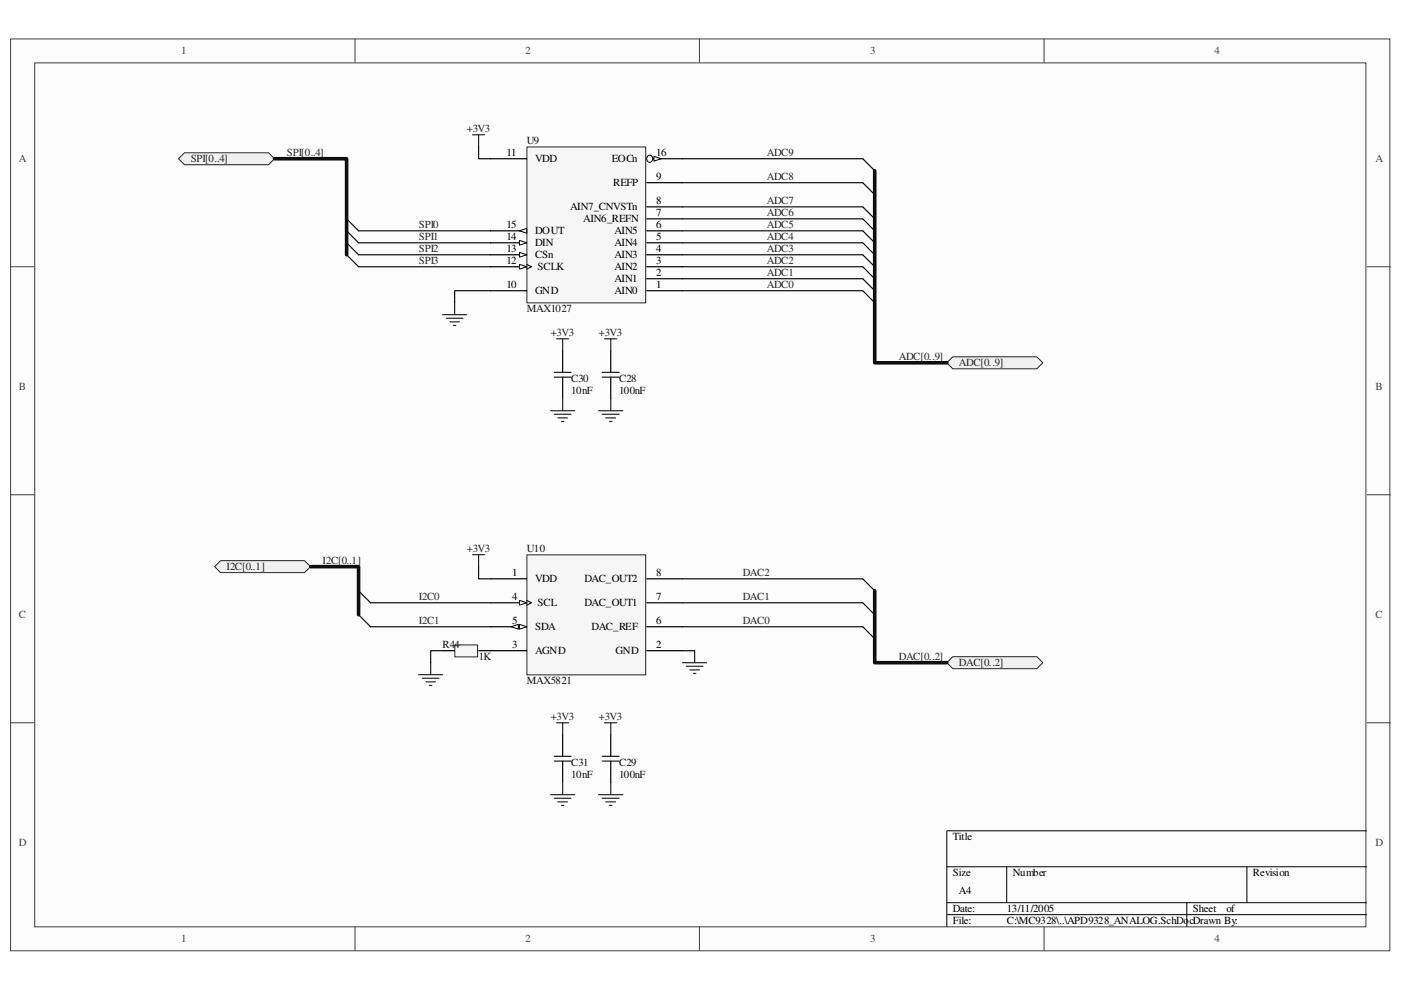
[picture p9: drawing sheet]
<svg xmlns="http://www.w3.org/2000/svg" width="297mm" height="210mm" viewBox="0 0 297 210" stroke-linecap="round" stroke-linejoin="round" font-family="sans-serif">
<path d="M2.3 8.3h292.4v193.3h-292.4z" fill="#fcfcfc"/>
<path d="M2.2 8.3h292.5v193.3h-292.5z" fill="none" stroke="#3f3f3f" stroke-width=".21"/>
<path d="M7.4 13.4h282.2v183.1h-282.2z" fill="#fcfcfc"/>
<g fill="none" stroke="#3f3f3f" stroke-width=".21">
<path d="M7.4 13.3h282.2v183.2h-282.2zM75.3 8.2v5.1M148.3 8.2v5.1M221.4 8.2v5.1M2.2 56.6h5.1M289.8 56.6h5.1M2.2 104.9h5.1M289.8 104.9h5.1M2.2 153.2h5.1M289.8 153.2h5.1M75.3 196.5v5.1M148.3 196.5v5.1"/>
<path d="M221.4 196.5v5.1"/>
</g>
<path d="M289.8 176.1h-89.1v20.4M200.7 183.8h89.1M200.7 191.4h89.1M200.7 193.9h89.1M213.4 183.8v7.6M251.6 191.4v5.1M264.4 183.8v7.6" fill="none" stroke="#000" stroke-width=".21"/>
<path d="M111.8 117.7h25.1v25.4h-25.1z" fill="#f6f6f6"/>
<path d="M111.7 117.6h25.2v25.5h-25.2z" fill="none" stroke="#252525" stroke-width=".21"/>
<path d="M104 122.7h7.7M104 127.8h7.7" fill="none" stroke="#000" stroke-width=".25"/>
<path d="M111.7 127.3l1 .5-1 .5" fill="none" stroke="#000" stroke-width=".21"/>
<path d="M110.1 127.3l1.6 .5-1.6 .5z" fill="#fcfcfc"/>
<path d="M110.1 127.3l1.6 .5-1.6 .5z" fill="none" stroke="#000" stroke-width=".21"/>
<path d="M104 132.9h7.7" fill="none" stroke="#000" stroke-width=".25"/>
<path d="M110.1 132.4l1.6 .5-1.6 .5z" fill="#fcfcfc"/>
<path d="M110.1 132.4l1.6 .5-1.6 .5z" fill="none" stroke="#000" stroke-width=".21"/>
<path d="M108.4 132.9l1.5-.5v1z" fill="#fcfcfc"/>
<path d="M108.4 132.9l1.5-.5v1z" fill="none" stroke="#000" stroke-width=".21"/>
<path d="M119.3 74.4v4.6M119.3 80v4.5M93.8 138h2.6M101.5 138h10.2M137.1 138h7.6M137.1 122.7h7.6M137.1 127.8h7.6M137.1 132.9h7.6" fill="none" stroke="#000" stroke-width=".25"/>
<path d="M100.2 28.6h2.5M101.5 28.6v2.5M118 71.8h2.6M119.3 71.8v2.6M100.2 117.6h2.5M101.5 117.6v2.5" fill="none" stroke="#252525" stroke-width=".25"/>
<path d="M117.5 80h3.6M117.5 79h3.6" fill="none" stroke="#1b1b1b" stroke-width=".25"/>
<path d="M96.5 136.8h4.8v2.5h-4.8z" fill="#f6f6f6"/>
<path d="M96.4 136.7h4.9v2.6h-4.9z" fill="none" stroke="#252525" stroke-width=".21"/>
<g fill="none" stroke="#252525" stroke-width=".25">
<path d="M93.8 66.7h5.1M94.6 67.5h3.6M95.4 68.2h2M96.1 69h.5M96.4 64.2v2.5M128.2 71.8h2.6M129.5 71.8v2.6M116.8 87.1h5M117.5 87.8h3.6M118.3 88.6h2M119 89.4h.5M119.3 84.5v2.6"/>
<path d="M126.9 87.1h5.1M127.7 87.8h3.6M128.4 88.6h2.1M129.2 89.4h.5M129.5 84.5v2.6M147.3 138v2.5M88.8 143h5M89.5 143.8h3.6M90.3 144.6h2M91.1 145.3h.5M91.3 140.5v2.5M118 153.2h2.6"/>
<path d="M119.3 153.2v2.6M128.2 153.2h2.6M129.5 153.2v2.6M144.7 140.5h5.1M145.5 141.3h3.6M146.3 142h2M147 142.8h.5M116.8 168.5h5M117.5 169.2h3.6M118.3 170h2M119 170.8h.5M119.3 165.9v2.6"/>
<path d="M126.9 168.5h5.1M127.7 169.2h3.6M128.4 170h2.1M129.2 170.8h.5M129.5 165.9v2.6"/>
</g>
<path d="M129.5 74.4v4.6M129.5 80v4.5M119.3 155.8v4.6M129.5 155.8v4.6M119.3 161.4v4.5M129.5 161.4v4.5" fill="none" stroke="#000" stroke-width=".25"/>
<path d="M127.7 80h3.6M127.7 79h3.6M117.5 161.4h3.6M117.5 160.4h3.6M127.7 161.4h3.6M127.7 160.4h3.6" fill="none" stroke="#1b1b1b" stroke-width=".25"/>
<path d="M101.5 31.1v2.6h2.5M104 61.6h-7.6v2.6M93.8 138h-2.5v2.5M101.5 120.1v2.6h2.5M144.7 138h2.6" fill="none" stroke="#0e0e0e" stroke-width=".25"/>
<path d="M37.8 33.7l1.3-1.3h17.8l1.3 1.3-1.3 1.2h-17.8z" fill-rule="evenodd" fill="#f0f0f0"/>
<path d="M37.8 33.7l1.3-1.3h17.8l1.3 1.3-1.3 1.2h-17.8z" fill="none" stroke="#252525" stroke-width=".21"/>
<path d="M45.5 120.1l1.3-1.2h17.8l1.3 1.2-1.3 1.3h-17.8z" fill-rule="evenodd" fill="#f0f0f0"/>
<path d="M45.5 120.1l1.3-1.2h17.8l1.3 1.2-1.3 1.3h-17.8z" fill="none" stroke="#252525" stroke-width=".21"/>
<path d="M58.2 33.7h15.3v20.3M65.9 120.1h10.1v10.2" fill="none" stroke="#0e0e0e" stroke-width=".76"/>
<path d="M73.5 46.4l2.5 2.5h28M73.5 48.9l2.5 2.6h28M73.5 51.5l2.5 2.5h28M73.5 54l2.5 2.6h28M76 125.3l2.6 2.5h25.4M76 130.3l2.6 2.6h25.4" fill="none" stroke="#0e0e0e" stroke-width=".25"/>
<path d="M200.7 76.9l1.3-1.3h17.8l1.3 1.3-1.3 1.3h-17.8z" fill-rule="evenodd" fill="#f0f0f0"/>
<path d="M200.7 76.9l1.3-1.3h17.8l1.3 1.3-1.3 1.3h-17.8z" fill="none" stroke="#252525" stroke-width=".21"/>
<path d="M200.7 140.5l1.3-1.3h17.8l1.3 1.3-1.3 1.3h-17.8z" fill-rule="evenodd" fill="#f0f0f0"/>
<path d="M200.7 140.5l1.3-1.3h17.8l1.3 1.3-1.3 1.3h-17.8z" fill="none" stroke="#252525" stroke-width=".21"/>
<path d="M185.5 36.2v40.7h15.2M185.5 125.3v15.2h15.2" fill="none" stroke="#0e0e0e" stroke-width=".76"/>
<g fill="none" stroke="#0e0e0e" stroke-width=".25">
<path d="M144.7 33.7h38.2l2.6 2.5M144.7 38.7h38.2l2.6 2.6M144.7 46.4h38.2l2.6 2.5M144.7 51.5h38.2l2.6 2.5M144.7 43.9h38.2l2.6 2.5M144.7 48.9h38.2l2.6 2.6M144.7 54h38.2l2.6 2.6M144.7 59.1h38.2l2.6 2.5M144.7 56.6h38.2l2.6 2.5M144.7 61.6h38.2l2.6 2.6M144.7 122.7h38.2l2.6 2.6M144.7 127.8h38.2l2.6 2.5"/>
<path d="M144.7 132.9h38.2l2.6 2.5"/>
</g>
<path d="M111.8 31.2h25.1v33h-25.1z" fill="#f6f6f6"/>
<path d="M111.7 31.2h25.2v33h-25.2z" fill="none" stroke="#252525" stroke-width=".21"/>
<path d="M104 33.7h7.7M137.1 33.7h7.6" fill="none" stroke="#000" stroke-width=".25"/>
<path d="M137.3 33.1a.67 .67 0 0 1 .9 .1 .67 .67 0 0 1 0 .9 .67 .67 0 0 1-.9 .1 .86 .86 0 0 1 0-1.1z" fill-rule="evenodd" fill="#fcfcfc"/>
<path d="M137.3 33.1a.67 .67 0 0 1 .9 .1 .67 .67 0 0 1 0 .9 .67 .67 0 0 1-.9 .1 .86 .86 0 0 1 0-1.1z" fill="none" stroke="#000" stroke-width=".21"/>
<path d="M138.6 33.1l1.6 .6-1.6 .5z" fill="#fcfcfc"/>
<path d="M138.6 33.1l1.6 .6-1.6 .5z" fill="none" stroke="#000" stroke-width=".21"/>
<path d="M104 48.9h7.7" fill="none" stroke="#000" stroke-width=".25"/>
<path d="M110.1 48.9l1.6-.5v1z" fill="#fcfcfc"/>
<path d="M110.1 48.9l1.6-.5v1z" fill="none" stroke="#000" stroke-width=".21"/>
<path d="M104 51.5h7.7" fill="none" stroke="#000" stroke-width=".25"/>
<path d="M110.1 51l1.6 .5-1.6 .5z" fill="#fcfcfc"/>
<path d="M110.1 51l1.6 .5-1.6 .5z" fill="none" stroke="#000" stroke-width=".21"/>
<path d="M104 54h7.7" fill="none" stroke="#000" stroke-width=".25"/>
<path d="M110.1 53.5l1.6 .5-1.6 .5z" fill="#fcfcfc"/>
<path d="M110.1 53.5l1.6 .5-1.6 .5zM111.7 56l1 .6-1 .5" fill="none" stroke="#000" stroke-width=".21"/>
<path d="M104 56.6h7.7" fill="none" stroke="#000" stroke-width=".25"/>
<path d="M110.1 56l1.6 .6-1.6 .5z" fill="#fcfcfc"/>
<path d="M110.1 56l1.6 .6-1.6 .5z" fill="none" stroke="#000" stroke-width=".21"/>
<path d="M137.1 38.7h7.6M137.1 59.1h7.6M137.1 54h7.6M137.1 51.5h7.6M137.1 48.9h7.6M137.1 46.4h7.6M137.1 43.9h7.6M137.1 56.6h7.6M104 61.6h7.7M137.1 61.6h7.6" fill="none" stroke="#000" stroke-width=".25"/>
<g font-size="2.3" fill="#3f3f3f">
<text x="38.4" y="11.5">1</text>
<text x="111.4" y="11.5">2</text>
<text x="184.5" y="11.5">3</text>
<text x="257.5" y="11.5">4</text>
<text x="4" y="34.4">A</text>
<text x="291.6" y="34.4">A</text>
<text x="4" y="82.7">B</text>
<text x="291.6" y="82.7">B</text>
<text x="4" y="131.1">C</text>
<text x="291.6" y="131.1">C</text>
<text x="4" y="179.4">D</text>
<text x="291.6" y="179.4">D</text>
<text x="38.4" y="199.8">1</text>
<text x="111.4" y="199.8">2</text>
<text x="184.5" y="199.8">3</text>
<text x="257.5" y="199.8">4</text>
</g>
<g font-size="2.3" fill="#252525">
<text x="99" y="28">+3V3</text>
<text x="40.4" y="34.4">SPI[0..4]</text>
<text x="60.8" y="33.1">SPI[0..4]</text>
<text x="162.6" y="33.1">ADC9</text>
<text x="162.6" y="38.2">ADC8</text>
<text x="162.6" y="45.8">ADC6</text>
<text x="162.6" y="43.3">ADC7</text>
<text x="88.8" y="48.4">SPI0</text>
<text x="88.8" y="50.9">SPI1</text>
<text x="88.8" y="53.5">SPI2</text>
<text x="162.6" y="53.5">ADC3</text>
<text x="162.6" y="50.9">ADC4</text>
<text x="162.6" y="48.4">ADC5</text>
<text x="88.8" y="56">SPI3</text>
<text x="162.6" y="58.6">ADC1</text>
<text x="162.6" y="56">ADC2</text>
<text x="162.6" y="61.1">ADC0</text>
<text x="116.8" y="71.3">+3V3</text>
<text x="127" y="71.3">+3V3</text>
<text x="190.6" y="76.4">ADC[0..9]</text>
<text x="203.3" y="77.6">ADC[0..9]</text>
<text x="68.4" y="119.6">I2C[0..1]</text>
<text x="99" y="117.1">+3V3</text>
<text x="48" y="120.9">I2C[0..1]</text>
<text x="157.5" y="122.2">DAC2</text>
<text x="88.8" y="127.3">I2C0</text>
<text x="157.5" y="127.3">DAC1</text>
<text x="88.8" y="132.3">I2C1</text>
<text x="157.5" y="132.3">DAC0</text>
<text x="190.6" y="140">DAC[0..2]</text>
<text x="203.3" y="141.3">DAC[0..2]</text>
<text x="116.8" y="152.7">+3V3</text>
<text x="127" y="152.7">+3V3</text>
</g>
<g font-size="2.3">
<text x="107.4" y="33.1">11</text>
<text x="113.5" y="34.4">VDD</text>
<text x="129.7" y="34.4">EOCn</text>
<text x="139.1" y="33.1">16</text>
<text x="130" y="39.5">REFP</text>
<text x="139.1" y="38.2">9</text>
<text x="120.9" y="44.6">AIN7_CNVSTn</text>
<text x="123.7" y="47.1">AIN6_REFN</text>
<text x="139.1" y="45.8">7</text>
<text x="139.1" y="43.3">8</text>
<text x="107.4" y="53.5">13</text>
<text x="107.4" y="48.4">15</text>
<text x="107.4" y="50.9">14</text>
<text x="113.5" y="49.7">DOUT</text>
<text x="113.5" y="52.2">DIN</text>
<text x="130.3" y="52.2">AIN4</text>
<text x="130.3" y="49.7">AIN5</text>
<text x="139.1" y="53.5">4</text>
<text x="139.1" y="50.9">5</text>
<text x="139.1" y="48.4">6</text>
<text x="107.4" y="56">12</text>
<text x="113.5" y="54.7">CSn</text>
<text x="114" y="57.3">SCLK</text>
<text x="130.3" y="59.9">AIN1</text>
<text x="130.3" y="54.7">AIN3</text>
<text x="130.3" y="57.3">AIN2</text>
<text x="139.1" y="58.6">2</text>
<text x="139.1" y="56">3</text>
<text x="107.4" y="61.1">10</text>
<text x="113.5" y="62.4">GND</text>
<text x="130.3" y="62.4">AIN0</text>
<text x="139.1" y="61.1">1</text>
<text x="108.6" y="122.2">1</text>
<text x="113.5" y="123.4">VDD</text>
<text x="123.9" y="123.4">DAC_OUT2</text>
<text x="139.1" y="122.2">8</text>
<text x="108.6" y="127.3">4</text>
<text x="114" y="128.5">SCL</text>
<text x="123.9" y="128.5">DAC_OUT1</text>
<text x="139.1" y="127.3">7</text>
<text x="108.6" y="132.3">5</text>
<text x="108.6" y="137.5">3</text>
<text x="113.5" y="133.6">SDA</text>
<text x="125.4" y="133.6">DAC_REF</text>
<text x="139.1" y="137.5">2</text>
<text x="139.1" y="132.3">6</text>
<text x="113.5" y="138.7">AGND</text>
<text x="130.5" y="138.7">GND</text>
<text x="202" y="178.1">Title</text>
<text x="202" y="185.8">Size</text>
<text x="214.8" y="185.8">Number</text>
<text x="265.6" y="185.8">Revision</text>
<text x="203.3" y="189.6">A4</text>
<text x="202" y="196">File:</text>
<text x="202" y="193.4">Date:</text>
<text x="213.5" y="196">C:\MC9328\..\APD9328_ANALOG.SchDo</text>
<text x="213.5" y="193.4">13/11/2005</text>
<text x="252.2" y="196">cDrawn By:</text>
<text x="252.9" y="193.4">Sheet</text>
<text x="260.1" y="193.4">of</text>
</g>
<g font-size="2.3" fill="#0e0e0e">
<text x="111.7" y="30.6">U9</text>
<text x="111.7" y="66.2">MAX1027</text>
<text x="121.1" y="80.9">C30</text>
<text x="121.1" y="83.5">10nF</text>
<text x="131.3" y="80.9">C28</text>
<text x="131.3" y="83.5">100nF</text>
<text x="111.7" y="117.1">U10</text>
<text x="93.8" y="137.5">R44</text>
<text x="101.5" y="140">1K</text>
<text x="111.7" y="145.1">MAX5821</text>
<text x="121.1" y="162.3">C31</text>
<text x="121.1" y="164.9">10nF</text>
<text x="131.3" y="162.3">C29</text>
<text x="131.3" y="164.9">100nF</text>
</g>
</svg>
